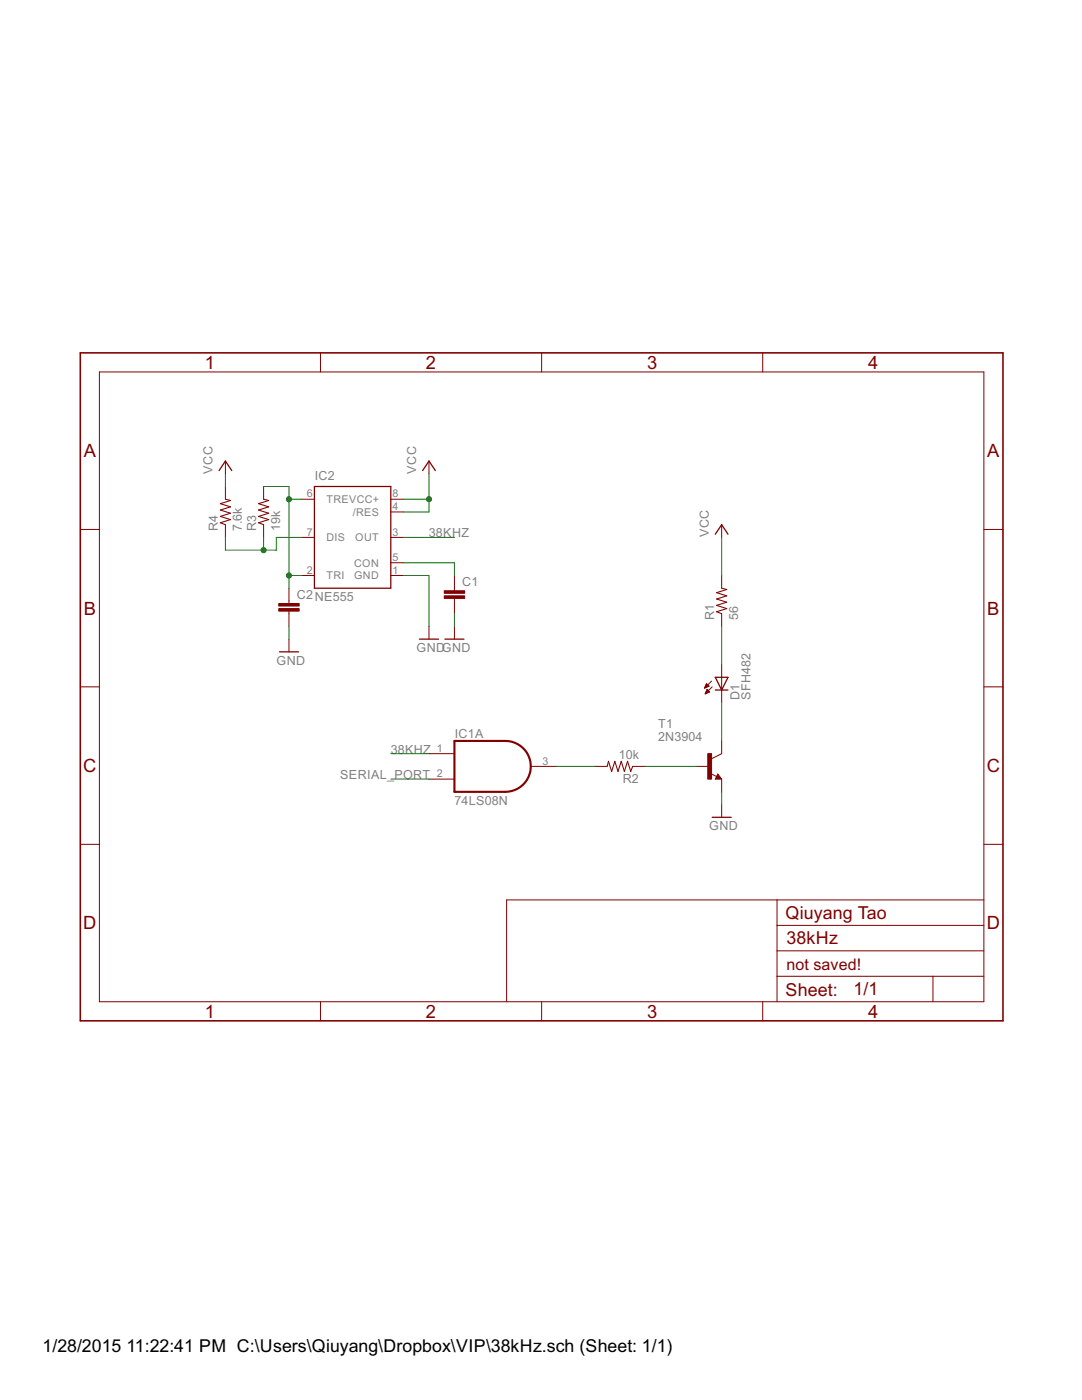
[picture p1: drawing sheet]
<svg xmlns="http://www.w3.org/2000/svg" width="216mm" height="279mm" viewBox="0 0 216 279" stroke-linecap="round" stroke-linejoin="round" font-family="sans-serif">
<path d="M43.7 93.9l1.3-1.9 1.2 1.9M62.7 97.1h15.3v20.3h-15.3zM84.3 93.9l1.3-1.9 1.3 1.9M142.7 106.6l1.3-1.9 1.3 1.9M55.8 130.1h3.8M83.7 127.6h3.8M88.8 127.6h3.8M142.7 135.2h2.6l-1.3 2.5zM142.7 137.7h2.6M143.2 155l.2 .2h-.4l.2-.5 .5 .7h-.7M142.1 163.1h3.8" fill="none" stroke="#800000" stroke-width=".25"/>
<g fill="none" stroke="#800000" stroke-width=".2">
<path d="M19.8 74.2h176.5v125.7h-176.5zM63.9 70.4v3.8M108.1 70.4v3.8M152.2 70.4v3.8M45 92v2.6M45 97.1v2.5M52.6 97.1v2.5M60.2 99.6h2.5M78 99.6h2.5M85.6 92v2.6M16 105.7h3.8M45 104.7v2.6"/>
<path d="M52.6 104.7v2.6M57.7 117.4v3M60.2 107.3h2.5M60.2 114.9h2.5M78 107.3h2.5M78 114.9h2.5M78 112.3h2.5M78 102.2h2.5M90.7 114.9v3M90.7 119.4v3.1M144 104.7v2.6M144 114.9v2.5"/>
<path d="M196.3 105.7h3.8M16 137.1h3.8M57.7 122v3M57.7 127.6v2.5M85.6 125v2.6M90.7 125v2.6M140.6 137.3h.1M140.7 137.2h.3M140.7 137h.6M140.8 136.9h.6M140.8 138.4h.2M140.8 136.8h.5"/>
<path d="M140.8 138.2h.4M140.9 136.7h.3M140.9 138.1h.6M140.9 136.5h.2M140.9 138h.6M141 136.4l.5 .5-.9 .4zM141 137.9h.4M141 137.8h.3M141.1 137.6h.1M141.1 137.6l.5 .5-.9 .4zM142 135.9l-1.4 1.4M142.1 137.1l-1.4 1.4"/>
<path d="M144 122.5v2.5M144 132.6v7.7M196.3 137.1h3.8M85.6 155.5h5.1M85.6 150.4h5.1M105.9 153h5.1M118.6 153h2.6M126.2 153h2.6M138.9 153h2.6M141.8 154.4l1.2 .6M143.2 154.5l.8 1h-1.3zM144 147.9v2.5l-2 1"/>
<path d="M144 155.5v2.5M16 168.5h3.8M144 160.6v2.5M155 179.6v20.3M196.3 179.6h-95.2v20.3M196.3 168.5h3.8M63.9 199.9v3.8M108.1 199.9v3.8M152.2 199.9v3.8M155 194.8h41.3M155 189.8h41.3M155 184.7h41.3"/>
<path d="M186.2 194.8v5.1"/>
</g>
<path d="M45 99.6l1 .3-2 .6 2 .7-2 .6 2 .6-2 .7 2 .6-2 .6 1 .4M52.6 99.6l1 .3-2 .6 2 .7-2 .6 2 .6-2 .7 2 .6-2 .6 1 .4M144 117.4l1 .2-2 .7 2 .6-2 .6 2 .7-2 .6 2 .7-2 .6 1 .4M121.2 153l.2-1.1 .6 2.1 .7-2.1 .6 2.1 .7-2.1 .6 2.1 .6-2.1 .7 2.1 .3-1" fill="none" stroke="#800000" stroke-width=".21"/>
<g fill="#800000" stroke="#800000" stroke-width=".2">
<path d="M141.2 150.4h.8v5.1h-.8z"/>
<path d="M88.6 118.9h4.1v.5h-4.1z"/>
<path d="M88.6 117.9h4.1v.5h-4.1z"/>
<path d="M55.6 121.5h4.1v.5h-4.1z"/>
<path d="M55.6 120.4h4.1v.5h-4.1z"/>
</g>
<path d="M90.7 147.9h10.1a5.1 5.1 0 0 1 5.1 5.1 5.1 5.1 0 0 1-5.1 5h-10.1z" fill="none" stroke="#800000" stroke-width=".42"/>
<path d="M16 70.4h184.1v133.3h-184.1z" fill="none" stroke="#800000" stroke-width=".32"/>
<g fill="none" stroke="#008000" stroke-width=".2">
<path d="M45 94.6v2.5M52.6 97.1h5.1v20.3M57.7 99.6h2.5M80.5 99.6h5.1M85.6 94.6v7.6h-5.1M45 107.3v2.5h10.1v-2.5h5.1M52.6 107.3v2.5M57.7 114.9h2.5M80.5 114.9h5.1v10.1M80.5 112.3h10.2v2.6M80.5 107.3h10.2M144 107.3v7.6"/>
<path d="M57.7 125v2.6M90.7 122.5v2.5M144 125v7.6M78 150.4h7.6M78 155.5h7.6M111 153h7.6M128.8 153h10.1M144 140.3v7.6M144 158v2.6"/>
</g>
<g fill="#008000" stroke="#008000" stroke-width=".2">
<circle cx="85.6" cy="99.6" r=".51"/>
<circle cx="52.6" cy="109.8" r=".51"/>
<circle cx="57.7" cy="99.6" r=".51"/>
<circle cx="57.7" cy="114.9" r=".51"/>
</g>
<g font-size="4.1" fill="#800000">
<text x="40.9" y="73.6">1</text>
<text x="85" y="73.6">2</text>
<text x="129.1" y="73.6">3</text>
<text x="173.2" y="73.6">4</text>
<text x="16.7" y="91.2">A</text>
<text x="197" y="91.2">A</text>
<text x="16.7" y="122.7">B</text>
<text x="197" y="122.7">B</text>
<text x="16.6" y="154.1">C</text>
<text x="196.9" y="154.1">C</text>
<text x="16.6" y="185.5">D</text>
<text x="196.9" y="185.5">D</text>
<text x="40.9" y="203.1">1</text>
<text x="85" y="203.1">2</text>
<text x="129.1" y="203.1">3</text>
<text x="173.2" y="203.1">4</text>
</g>
<g font-size="4" fill="#800000">
<text x="156.8" y="183.4">Qiuyang Tao</text>
<text x="157" y="188.5">38kHz</text>
<text x="156.8" y="198.8">Sheet:</text>
<text x="170.3" y="198.7">1/1</text>
</g>
<g font-size="4">
<text x="8.5" y="269.9">1/28/2015</text>
<text x="25.2" y="269.9">11:22:41 PM C:\Users\Qiuyang\Dropbox\VIP\38kHz.sch (Sheet: 1/1)</text>
</g>
<text font-size="3.6" fill="#800000" x="157" y="193.6">not saved!</text>
<g font-size="2.8" fill="#808080">
<text x="42.4" y="94.5" transform="rotate(-90 42.4 94.5)">VCC</text>
<text x="62.8" y="95.8">IC2</text>
<text x="83.1" y="94.5" transform="rotate(-90 83.1 94.5)">VCC</text>
<text x="43.5" y="105.9" transform="rotate(-90 43.5 105.9)">R4</text>
<text x="48.3" y="106" transform="rotate(-90 48.3 106)">7.6k</text>
<text x="51.1" y="105.9" transform="rotate(-90 51.1 105.9)">R3</text>
<text x="55.9" y="106" transform="rotate(-90 55.9 106)">19k</text>
<text x="85.6" y="107.2">38KHZ</text>
<text x="141.5" y="107.2" transform="rotate(-90 141.5 107.2)">VCC</text>
<text x="59.2" y="119.6">C2NE555</text>
<text x="92.2" y="117">C1</text>
<text x="142.5" y="123.7" transform="rotate(-90 142.5 123.7)">R1</text>
<text x="147.3" y="123.7" transform="rotate(-90 147.3 123.7)">56</text>
<text x="83.1" y="130.1">GNDGND</text>
<text x="55.2" y="132.6">GND</text>
<text x="147.6" y="139.7" transform="rotate(-90 147.6 139.7)">D1</text>
<text x="149.7" y="139.7" transform="rotate(-90 149.7 139.7)">SFH482</text>
<text x="90.7" y="147.2">IC1A</text>
<text x="131.3" y="147.9">2N3904</text>
<text x="131.4" y="145.3">T1</text>
<text x="67.9" y="155.5">SERIAL_PORT</text>
<text x="78" y="150.4">38KHZ</text>
<text x="123.5" y="151.4">10k</text>
<text x="90.7" y="160.6">74LS08N</text>
<text x="124.3" y="156.2">R2</text>
<text x="141.5" y="165.6">GND</text>
</g>
<g font-size="2.4" fill="#808080">
<text x="61.2" y="99.3">6</text>
<text x="65.1" y="100.4">TREVCC+</text>
<text x="78.3" y="99.3">8</text>
<text x="78.3" y="101.8">4</text>
<text x="61.2" y="106.9">7</text>
<text x="70.4" y="102.9">/RES</text>
<text x="78.3" y="106.9">3</text>
<text x="65.1" y="108">DIS</text>
<text x="70.7" y="113.1">CON</text>
<text x="70.9" y="108">OUT</text>
<text x="78.3" y="112">5</text>
<text x="61.2" y="114.5">2</text>
<text x="65.1" y="115.6">TRI</text>
<text x="70.7" y="115.6">GND</text>
<text x="78.3" y="114.5">1</text>
<text x="87.2" y="150.1">1</text>
<text x="87.2" y="155.1">2</text>
<text x="108.3" y="152.6">3</text>
</g>
</svg>
